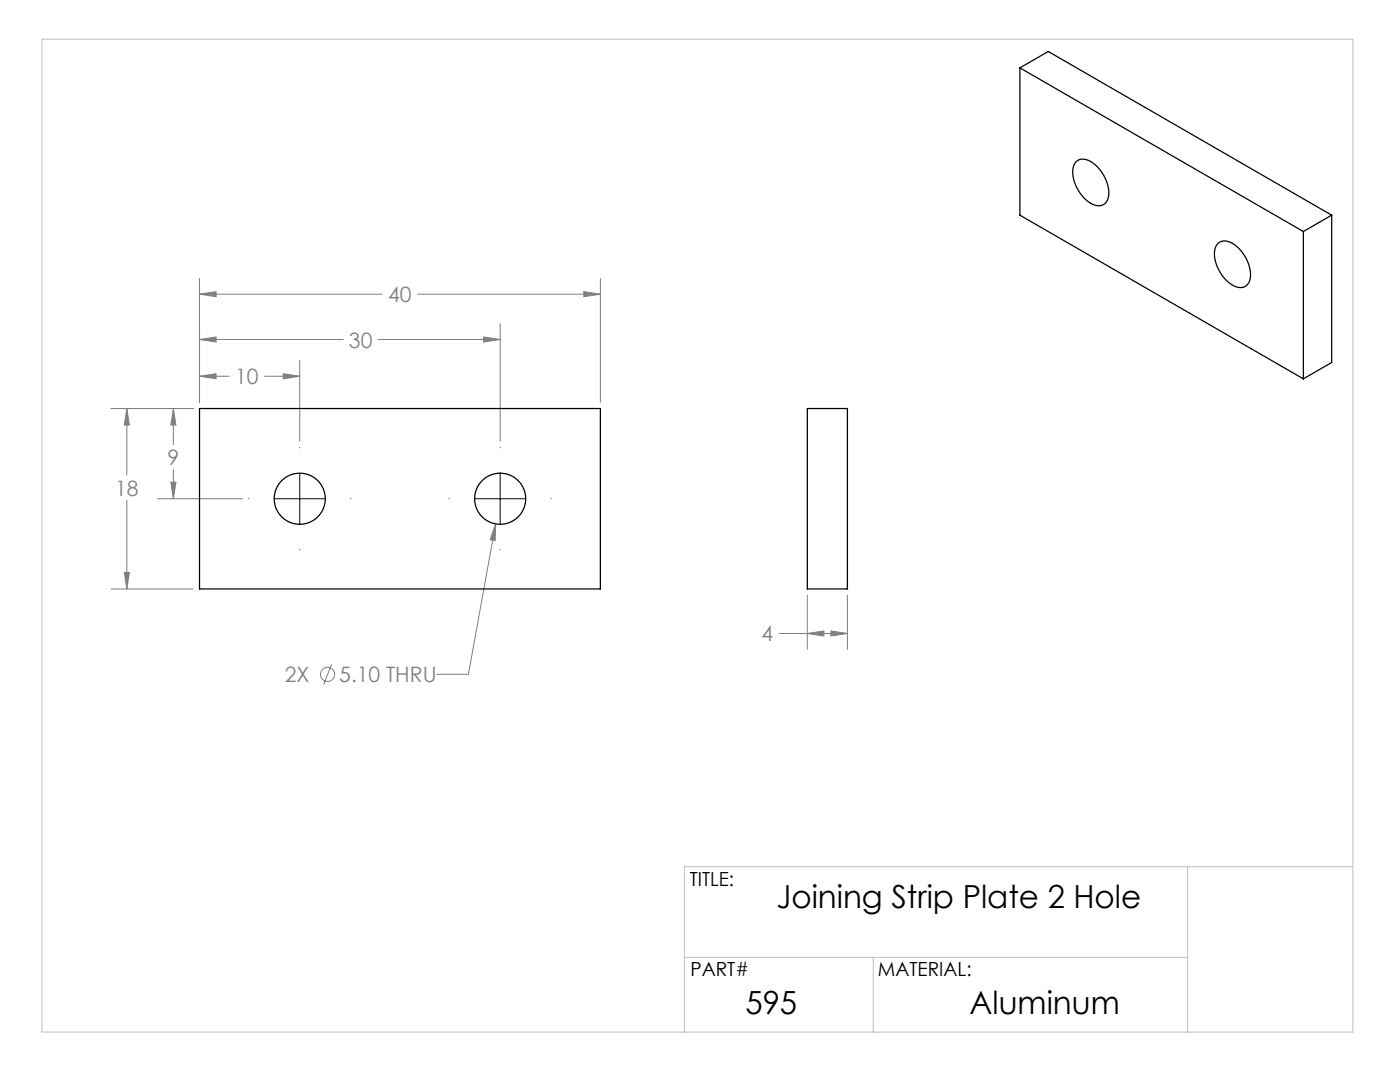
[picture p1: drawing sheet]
<svg xmlns="http://www.w3.org/2000/svg" width="279mm" height="216mm" viewBox="0 0 279 216" stroke-linecap="round" stroke-linejoin="round" font-family="sans-serif">
<g fill="none" stroke="#808080" stroke-width=".2">
<path d="M39.8 58.7l3.3-.5v1zM39.8 55.5v24.7M39.8 58.7h36.5M83.3 58.7h36.5M116.5 58.2l3.3 .5-3.3 .5zM119.8 55.5v24.7M39.8 75.1l3.3-.5v1zM39.8 67.7l3.3-.5v1.1zM39.8 75.1h5.9M39.8 67.7h28.7M52.8 75.1h7M56.5 74.6l3.3 .5-3.3 .5z"/>
<path d="M59.8 71.9v16.2M75.5 67.7h24.3M96.5 67.2l3.3 .5-3.3 .6zM99.8 64.6v23.5M22.1 81.5h16.4M25.3 81.5l.5 3.3h-1zM25.3 81.5v13.3M25.3 99.8v17.7M31.4 99.5h17M34.1 96.2h1l-.5 3.3zM34.6 81.5l.5 3.3h-1zM34.6 81.5v7.2"/>
<path d="M34.6 93.7v5.8M22.1 117.5h16.4M24.8 114.2h1l-.5 3.3zM98.9 104.5l-.1 3.4-1-.2zM98.9 104.5l-5.4 30h-6.4M161.1 118.8v10.8M169.1 118.8v10.8M66.2 132.6l-1.6 4M155.5 126.4h13.6M161.1 126.4l3.3-.5v1zM165.8 125.9l3.3 .5-3.3 .5z"/>
<circle cx="65.4" cy="134.6" r="1.41"/>
</g>
<path d="M49.6 99.5h.1M54.7 99.5h10.2M59.8 89.3v.1M59.8 94.4v10.2M70 99.5h.1M89.6 99.5h.1M94.7 99.5h10.2M99.8 89.3v.1M99.8 94.4v10.2M110 99.5h.1M59.8 109.7h.1M99.8 109.7h.1" fill="none" stroke="#000" stroke-width=".2"/>
<path d="M8.4 7.8h261.6v198.1h-261.6zM237 172.9v33M270 172.9h-133.4v33M136.6 191h100.4M174.3 191v14.9" fill="none" stroke="#c0c0c0" stroke-width=".2"/>
<path d="M39.8 75.1l3.3-.5v1zM56.5 74.6l3.3 .5-3.3 .5zM39.8 67.7l3.3-.5v1.1zM96.5 67.2l3.3 .5-3.3 .6zM116.5 58.2l3.3 .5-3.3 .5zM39.8 58.7l3.3-.5v1zM34.6 81.5l.5 3.3h-1zM34.1 96.2h1l-.5 3.3zM25.3 81.5l.5 3.3h-1zM24.8 114.2h1l-.5 3.3zM98.9 104.5l-1.1 3.2 1 .2zM161.1 126.4l3.3-.5v1zM165.8 125.9l3.3 .5-3.3 .5z" fill="#808080"/>
<g fill="none" stroke="#000" stroke-width=".25">
<path d="M203.5 13.5l56.6 32.7M203.5 13.5v29.4l56.6 32.7M203.5 13.5l5.7-3.2 56.6 32.6M214.8 32.3a2.63 2.63 0 0 1 3.5 .3 7.6 7.6 0 0 1 2.9 6.8 2.12 2.12 0 0 1-3.5 1.2 7.5 7.5 0 0 1-3.5-7.4zM242.9 48.7a2.45 2.45 0 0 1 3.5 .1 7.4 7.4 0 0 1 3 7.2 2.05 2.05 0 0 1-3.2 1 7.6 7.6 0 0 1-3.7-7.3zM260.1 46.2v29.4M265.8 42.9l-5.7 3.3M265.8 42.9v29.4l-5.7 3.3M39.8 81.5h80v36h-80zM161.1 81.5h8v36h-8z"/>
<circle cx="59.8" cy="99.5" r="5.1"/>
<circle cx="99.8" cy="99.5" r="5.1"/>
</g>
<g font-size="6.3">
<text x="155" y="181.3">Joining Strip Plate 2 Hole</text>
<text x="148.8" y="202.3">595</text>
<text x="193.5" y="202.3">Aluminum</text>
</g>
<g font-size="4.2" fill="#808080">
<text x="77.5" y="60.3">40</text>
<text x="69.6" y="69.3">30</text>
<text x="46.9" y="76.7">10</text>
<text x="33.4" y="92.8">9</text>
<text x="23" y="98.9">18</text>
<text x="152" y="128">4</text>
<text x="56.8" y="136.1">2X</text>
<text x="67.7" y="136.1">5.10 THRU</text>
</g>
<g font-size="3.9">
<text x="137.7" y="176.8">TITLE:</text>
<text x="137.8" y="194.8">PART#</text>
<text x="175.2" y="194.8">MATERIAL:</text>
</g>
</svg>
